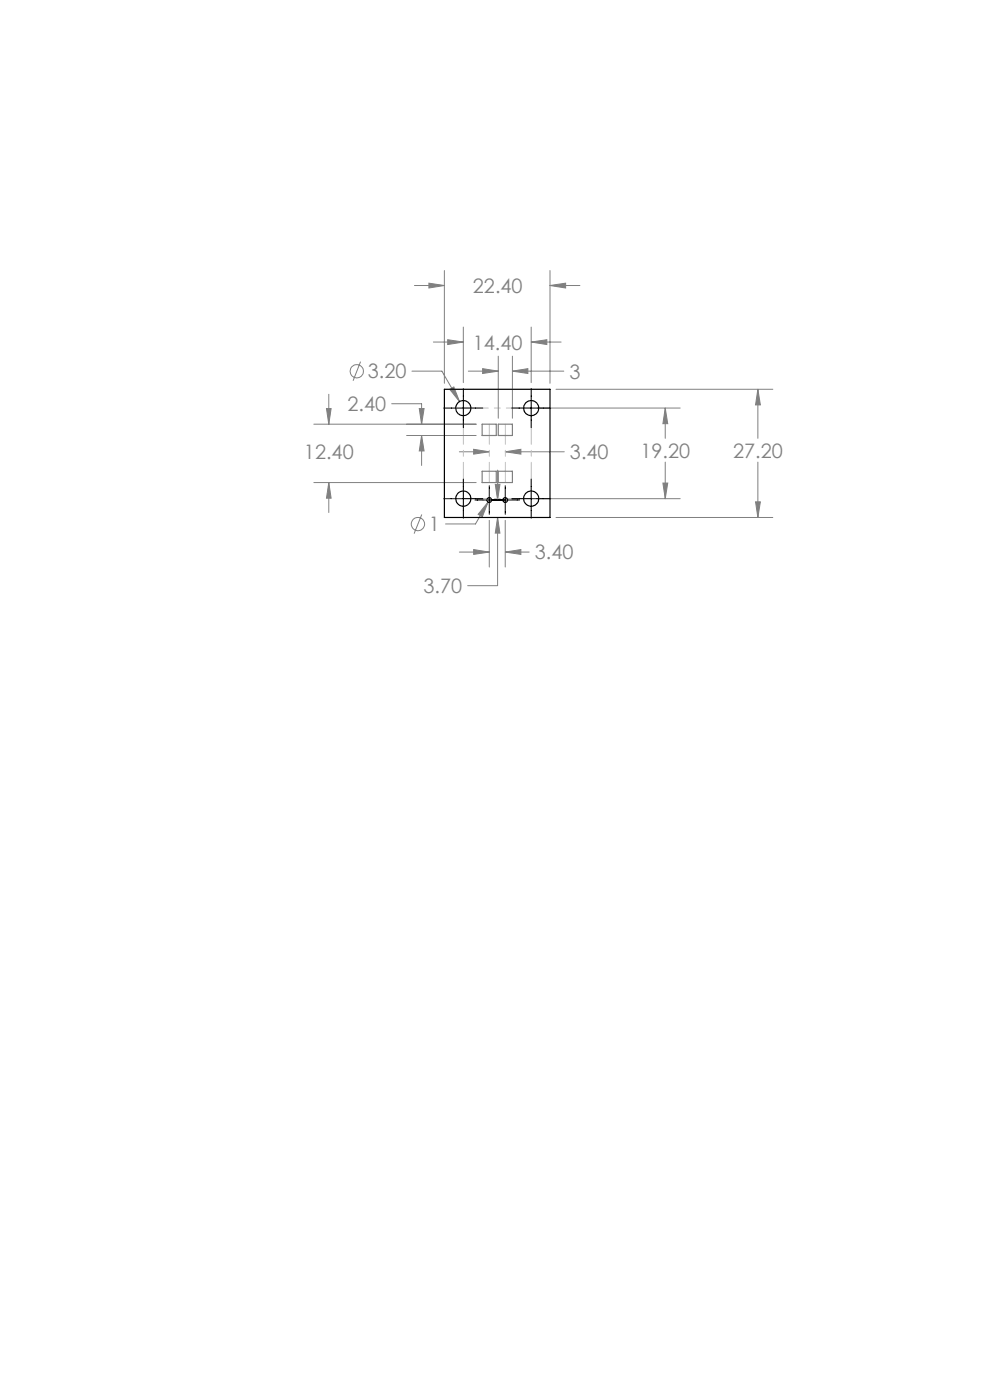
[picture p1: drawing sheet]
<svg xmlns="http://www.w3.org/2000/svg" width="210mm" height="297mm" viewBox="0 0 210 297" stroke-linecap="round" stroke-linejoin="round" font-family="sans-serif">
<g fill="none" stroke="#808080" stroke-width=".21">
<path d="M94.3 57.4v23.9M116.7 57.4v23.9M76.5 76.7l-1.6 4.1M87.4 78.7h6.3l3.8 6.5M87.9 60.6h6.4M91 60.1l3.3 .5-3.3 .5zM91.9 72.6h6.4M95 72.1l3.3 .5-3.3 .5zM98.3 69.4v11.8M99.3 78.7h6.4M102.4 78.2l3.3 .5-3.3 .5zM105.7 75.6v13.1"/>
<path d="M108.7 78.7l3.3-.5v1zM108.7 78.7h10.9M108.7 75.6v13.1M112.7 72.6l3.3-.5v1zM112.7 69.4v11.8M112.7 72.6h6.3M116.7 60.6l3.3-.5v1zM116.7 60.6h6.3M66.6 90h34.4M69.3 86.7h.9l-.5 3.3zM69.7 83.6v6.4M83.1 85.7h6.3v4.3"/>
<path d="M86.3 92.4h14.7M88.9 86.7h1.1l-.6 3.3zM89.4 92.4l.6 3.3h-1.1zM89.4 92.4v6.3M95.4 82.6l.9-.5 1.2 3.1zM97.4 95.8h6.4M100.5 95.3l3.3 .5-3.3 .5zM105.6 99.7v6.4M107.2 95.8h12.5M107.2 95.8l3.3-.5v1zM113.9 86.6h30.4M117.9 82.6h46"/>
<path d="M141.1 86.6l.5 3.3h-1zM141.1 86.6v6.4M141.1 98v7.8M160.8 82.6l.5 3.3h-1zM160.8 82.6v10.4M160.8 98v11.8M66.6 102.4h34.4M69.7 102.4l.5 3.3h-.9zM69.7 102.4v6.3M89.5 109.1l-1.7 4.1M97.4 117.1h6.4M100.5 116.6l3.3 .5-3.3 .5z"/>
<path d="M102.4 106.1h.1M103.5 106.5l-1.2 3.1-.9-.5zM103.5 106.5l-2.6 4.7h-6.4M103.8 110.4v9.9M105.1 102.8h.9l-.4 3.3zM105.6 109.8l.4 3.3h-.9zM105.6 109.8v14.4h-6.4M107.2 117.1l3.3-.5v1zM107.2 110.4v9.9M107.2 117.1h5.1M113.9 105.8h30.4M117.9 109.8h46"/>
<path d="M140.6 102.5h1l-.5 3.3zM160.3 106.5h1l-.5 3.3z"/>
<circle cx="75.7" cy="78.7" r="1.4"/>
<circle cx="88.7" cy="111.2" r="1.41"/>
</g>
<path d="M98.3 86.6v19.2M112.7 86.6v19.2" fill="none" stroke="#c0c0c0" stroke-width=".21" stroke-dasharray="15.2 1.3 1.3 1.3" stroke-dashoffset="7.5"/>
<path d="M98.3 86.6h14.4M98.3 105.8h14.4" fill="none" stroke="#c0c0c0" stroke-width=".21" stroke-dasharray="15.2 1.3 1.3 1.3" stroke-dashoffset="9.9"/>
<path d="M103.8 106.1h3.4" fill="none" stroke="#c0c0c0" stroke-width=".21" stroke-dasharray="15.2 1.3 1.3 1.3"/>
<path d="M103.8 90v12.4M107.2 90v12.4" fill="none" stroke="#c0c0c0" stroke-width=".21" stroke-dasharray="15.2 1.3 1.3 1.3" stroke-dashoffset="10.9"/>
<path d="M102.3 100h3v2.4h-3zM102.3 90h3v2.4h-3zM105.7 90h3v2.4h-3zM105.7 100h3v2.4h-3z" fill="none" stroke="#808080" stroke-width=".25"/>
<path d="M94.1 86.6h8.3M98.3 82.4v8.3M108.5 86.6h8.3M112.7 82.4v8.3M94.1 105.8h8.3M98.3 101.6v8.3M100.8 106.1h9.4M103.8 103v6.1M107.2 103v6.1M108.5 105.8h8.3M112.7 101.6v8.3" fill="none" stroke="#000" stroke-width=".21"/>
<g fill="#808080">
<path d="M141.1 86.6l.5 3.3h-1zM140.6 102.5h1l-.5 3.3zM105.6 109.8l.4 3.3h-.9zM105.1 102.8h.9l-.4 3.3zM100.5 95.3l3.3 .5-3.3 .5zM107.2 95.8l3.3-.5v1z"/>
<path d="M91 60.1l3.3 .5-3.3 .5zM116.7 60.6l3.3-.5v1zM160.3 106.5h1l-.5 3.3zM160.8 82.6l.5 3.3h-1zM95 72.1l3.3 .5-3.3 .5zM112.7 72.6l3.3-.5v1zM100.5 116.6l3.3 .5-3.3 .5zM107.2 117.1l3.3-.5v1zM95.4 82.6l2.1 2.6-1.2-3.1zM102.4 78.2l3.3 .5-3.3 .5zM108.7 78.7l3.3-.5v1zM88.9 86.7h1.1l-.6 3.3zM89.4 92.4l.6 3.3h-1.1zM69.3 86.7h.9l-.5 3.3zM69.7 102.4l.5 3.3h-.9zM103.5 106.5l-2.1 2.6 .9 .5z"/>
</g>
<g fill="none" stroke="#000" stroke-width=".25">
<path d="M94.3 82.6h22.4v27.2h-22.4z"/>
<circle cx="98.3" cy="86.6" r="1.59"/>
<circle cx="112.7" cy="86.6" r="1.59"/>
<circle cx="98.3" cy="105.8" r="1.59"/>
<circle cx="103.8" cy="106.1" r=".49"/>
<circle cx="107.2" cy="106.1" r=".5"/>
<circle cx="112.7" cy="105.8" r="1.59"/>
</g>
<g font-size="4.2" fill="#808080">
<text x="100.3" y="62.2">22.40</text>
<text x="100.3" y="74.2">14.40</text>
<text x="78" y="80.3">3.20</text>
<text x="120.8" y="80.3">3</text>
<text x="73.7" y="87.3">2.40</text>
<text x="64.5" y="97.4">12.40</text>
<text x="120.9" y="97.4">3.40</text>
<text x="135.9" y="97.1">19.20</text>
<text x="155.5" y="97.1">27.20</text>
<text x="91" y="112.7">1</text>
<text x="113.4" y="118.7">3.40</text>
<text x="89.8" y="125.8">3.70</text>
</g>
</svg>
